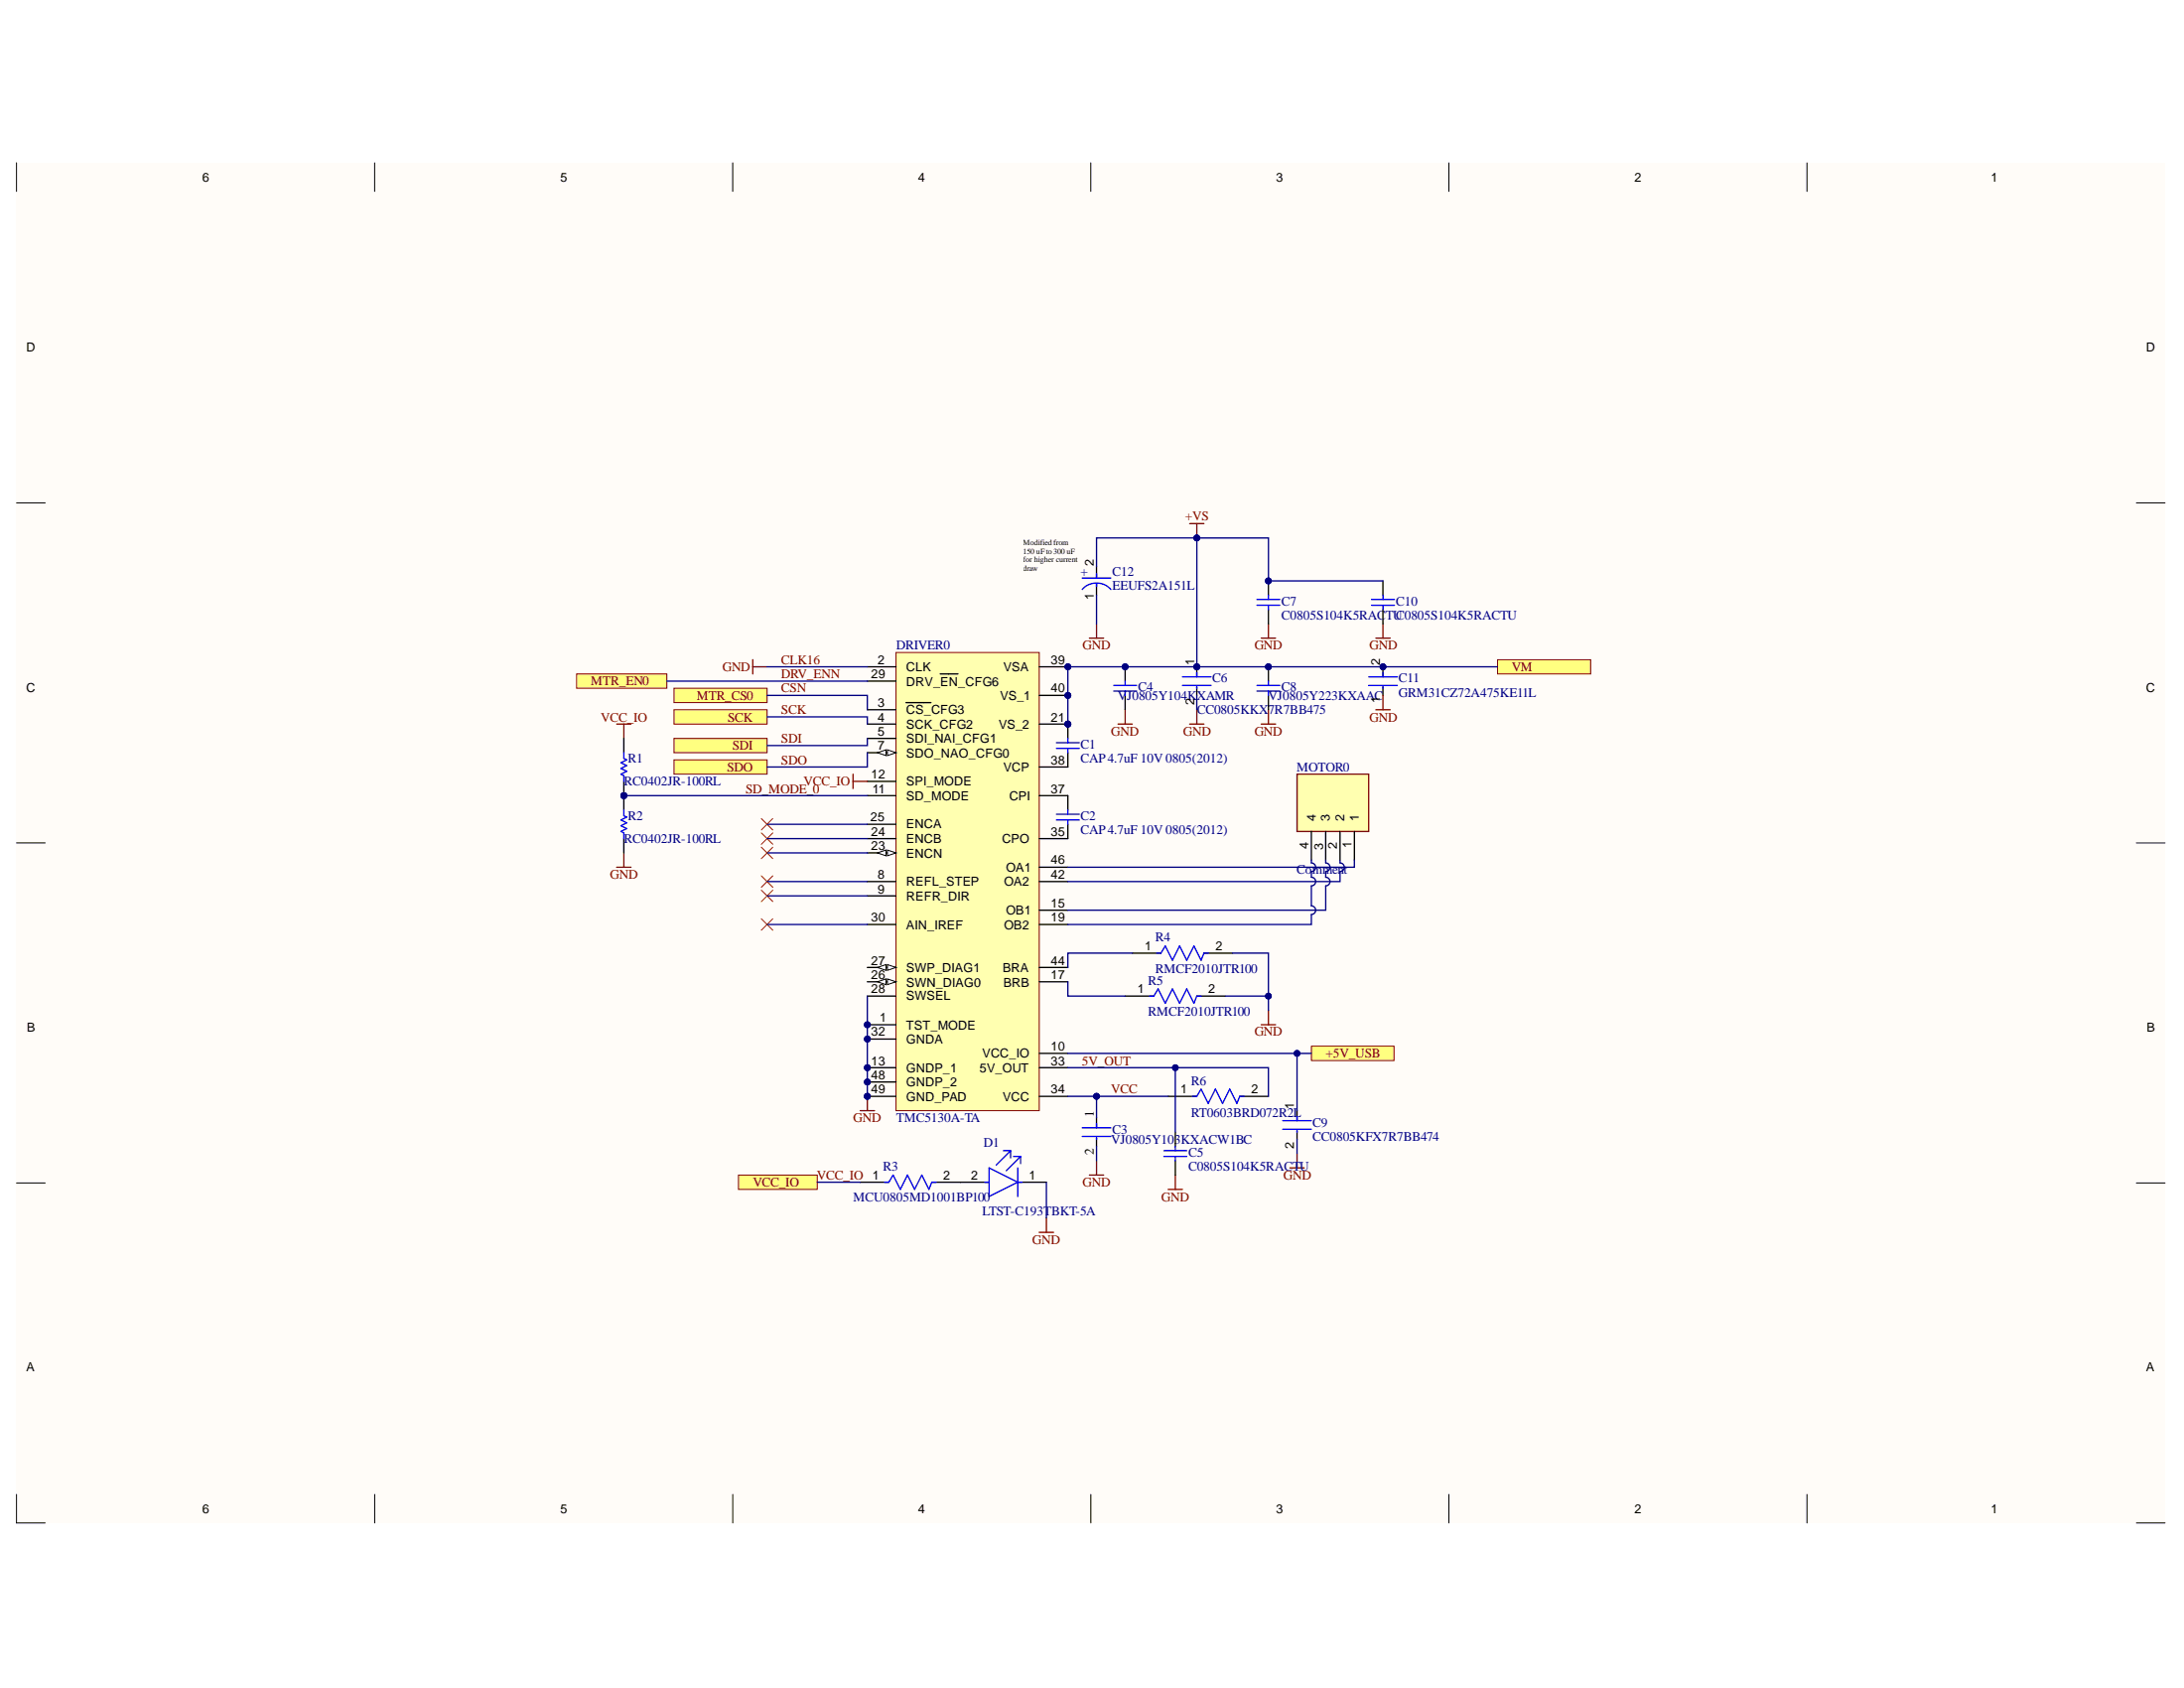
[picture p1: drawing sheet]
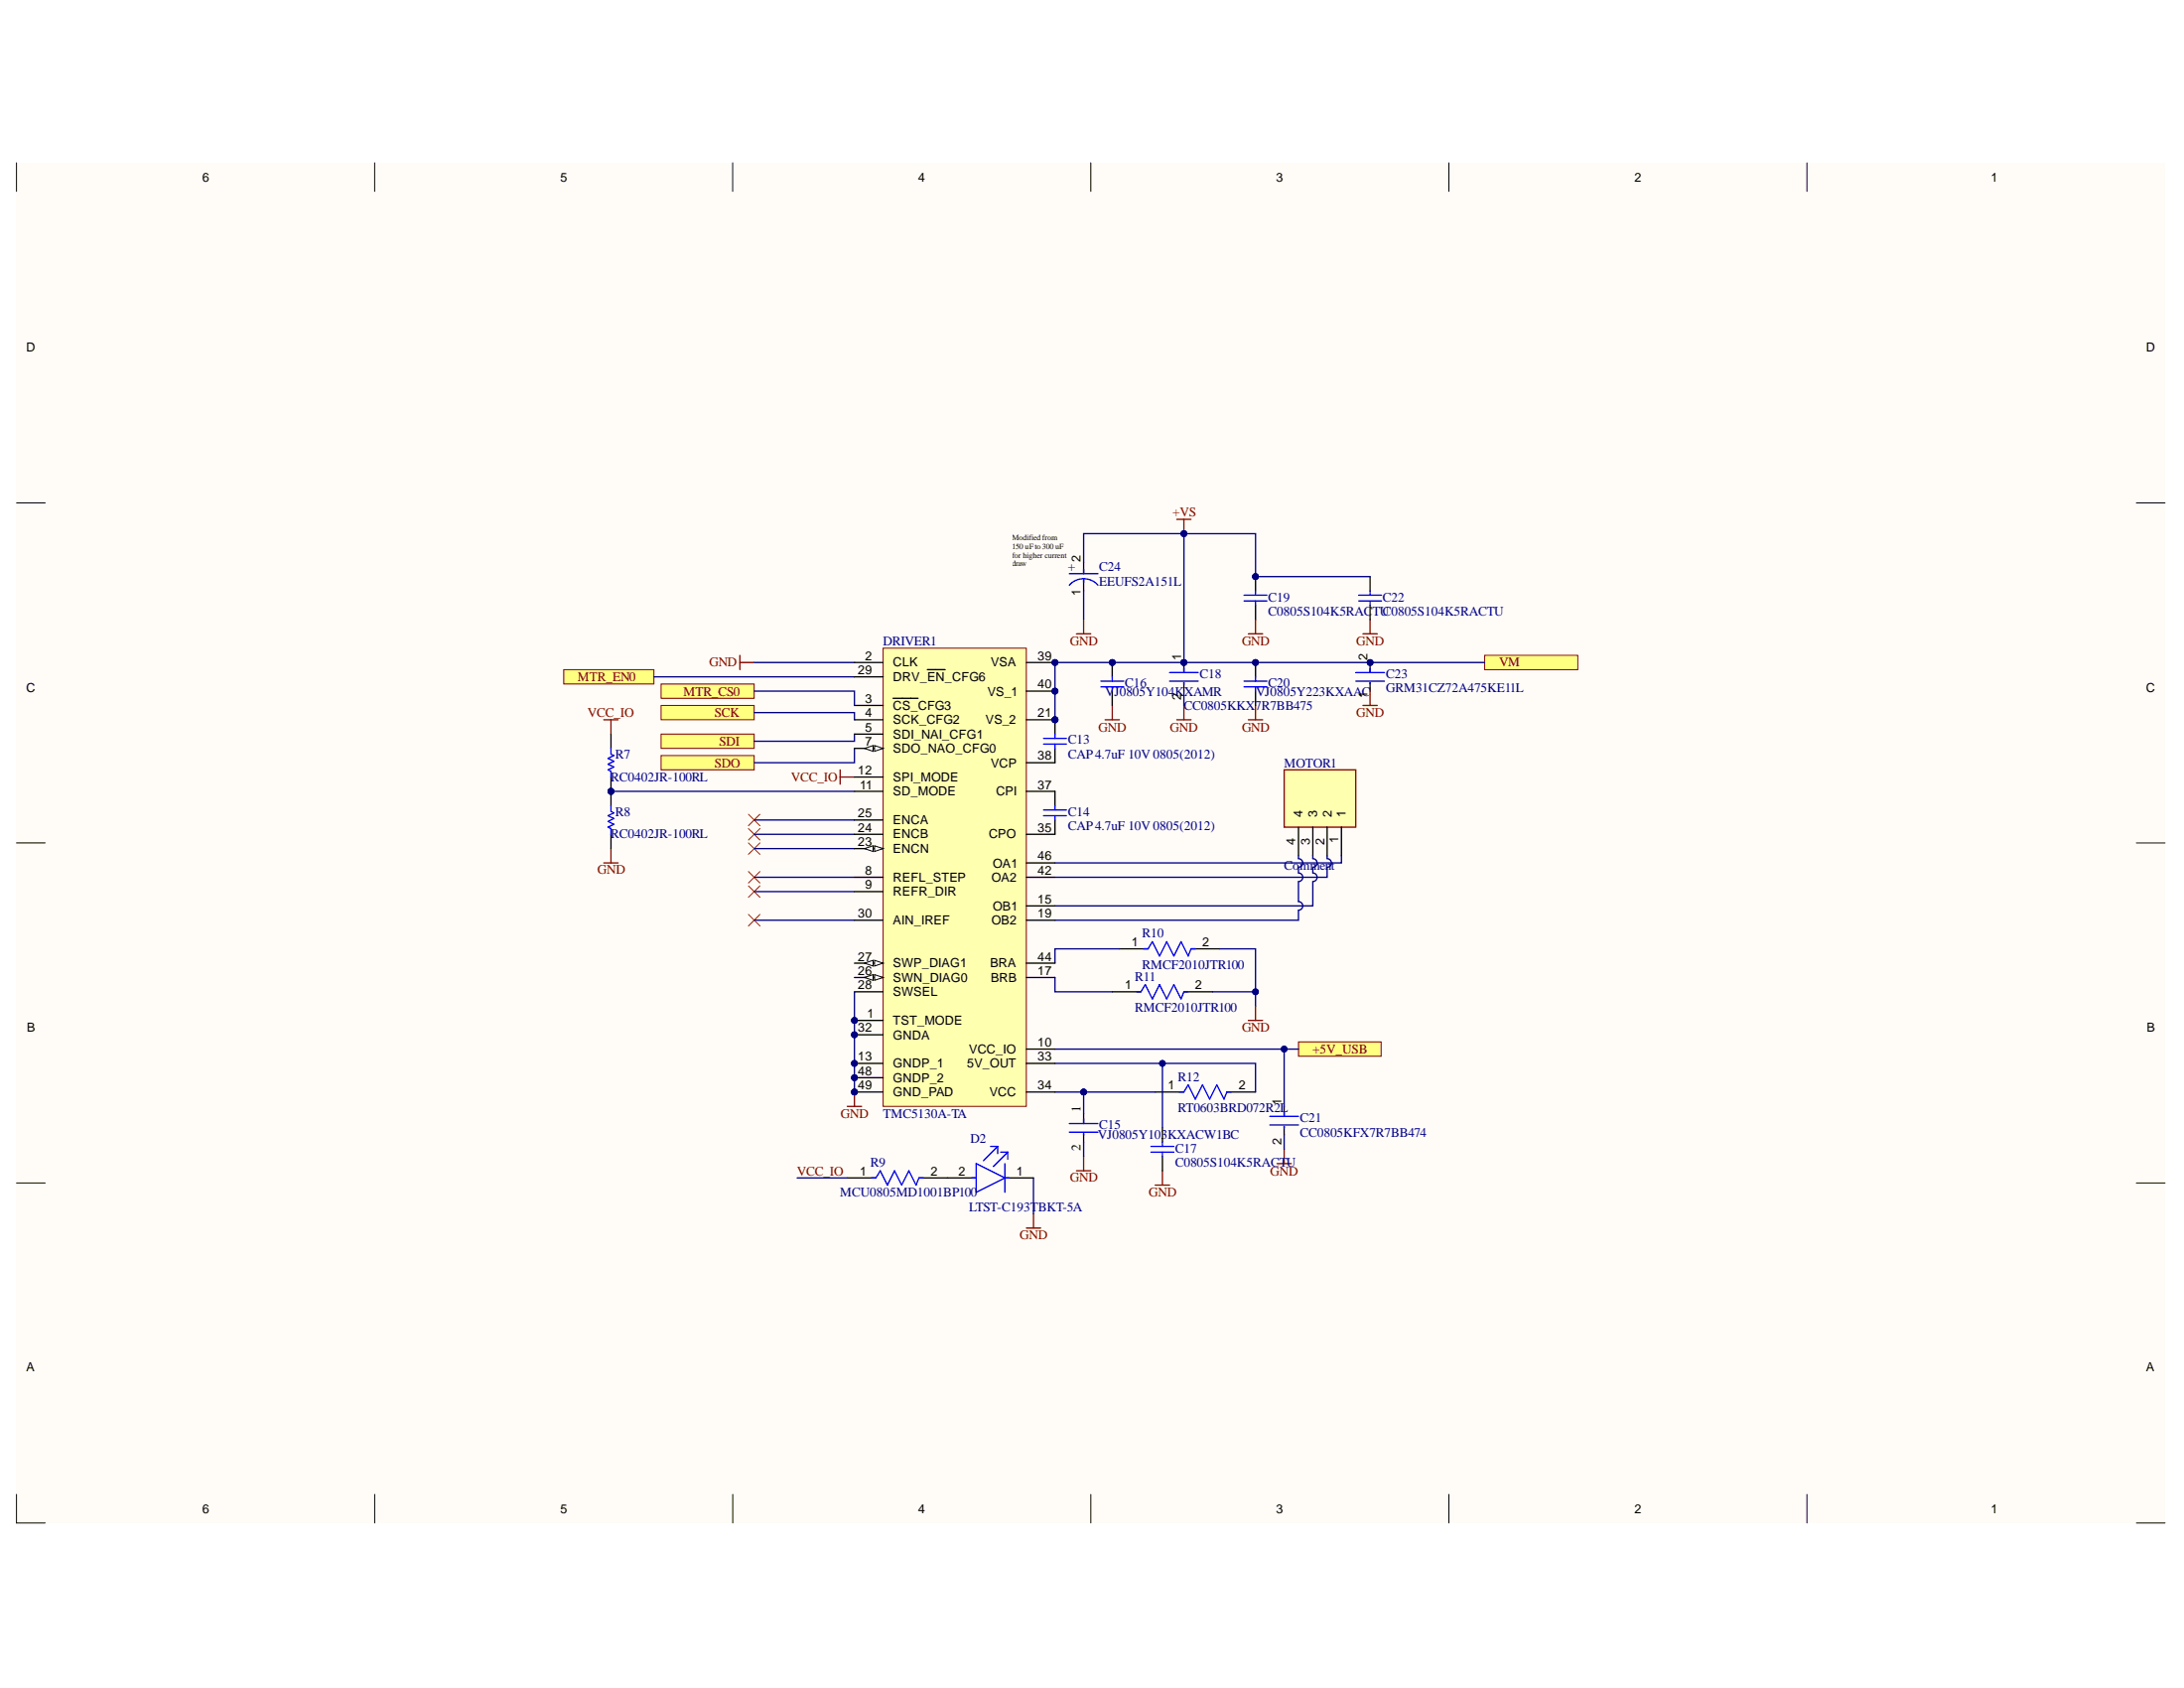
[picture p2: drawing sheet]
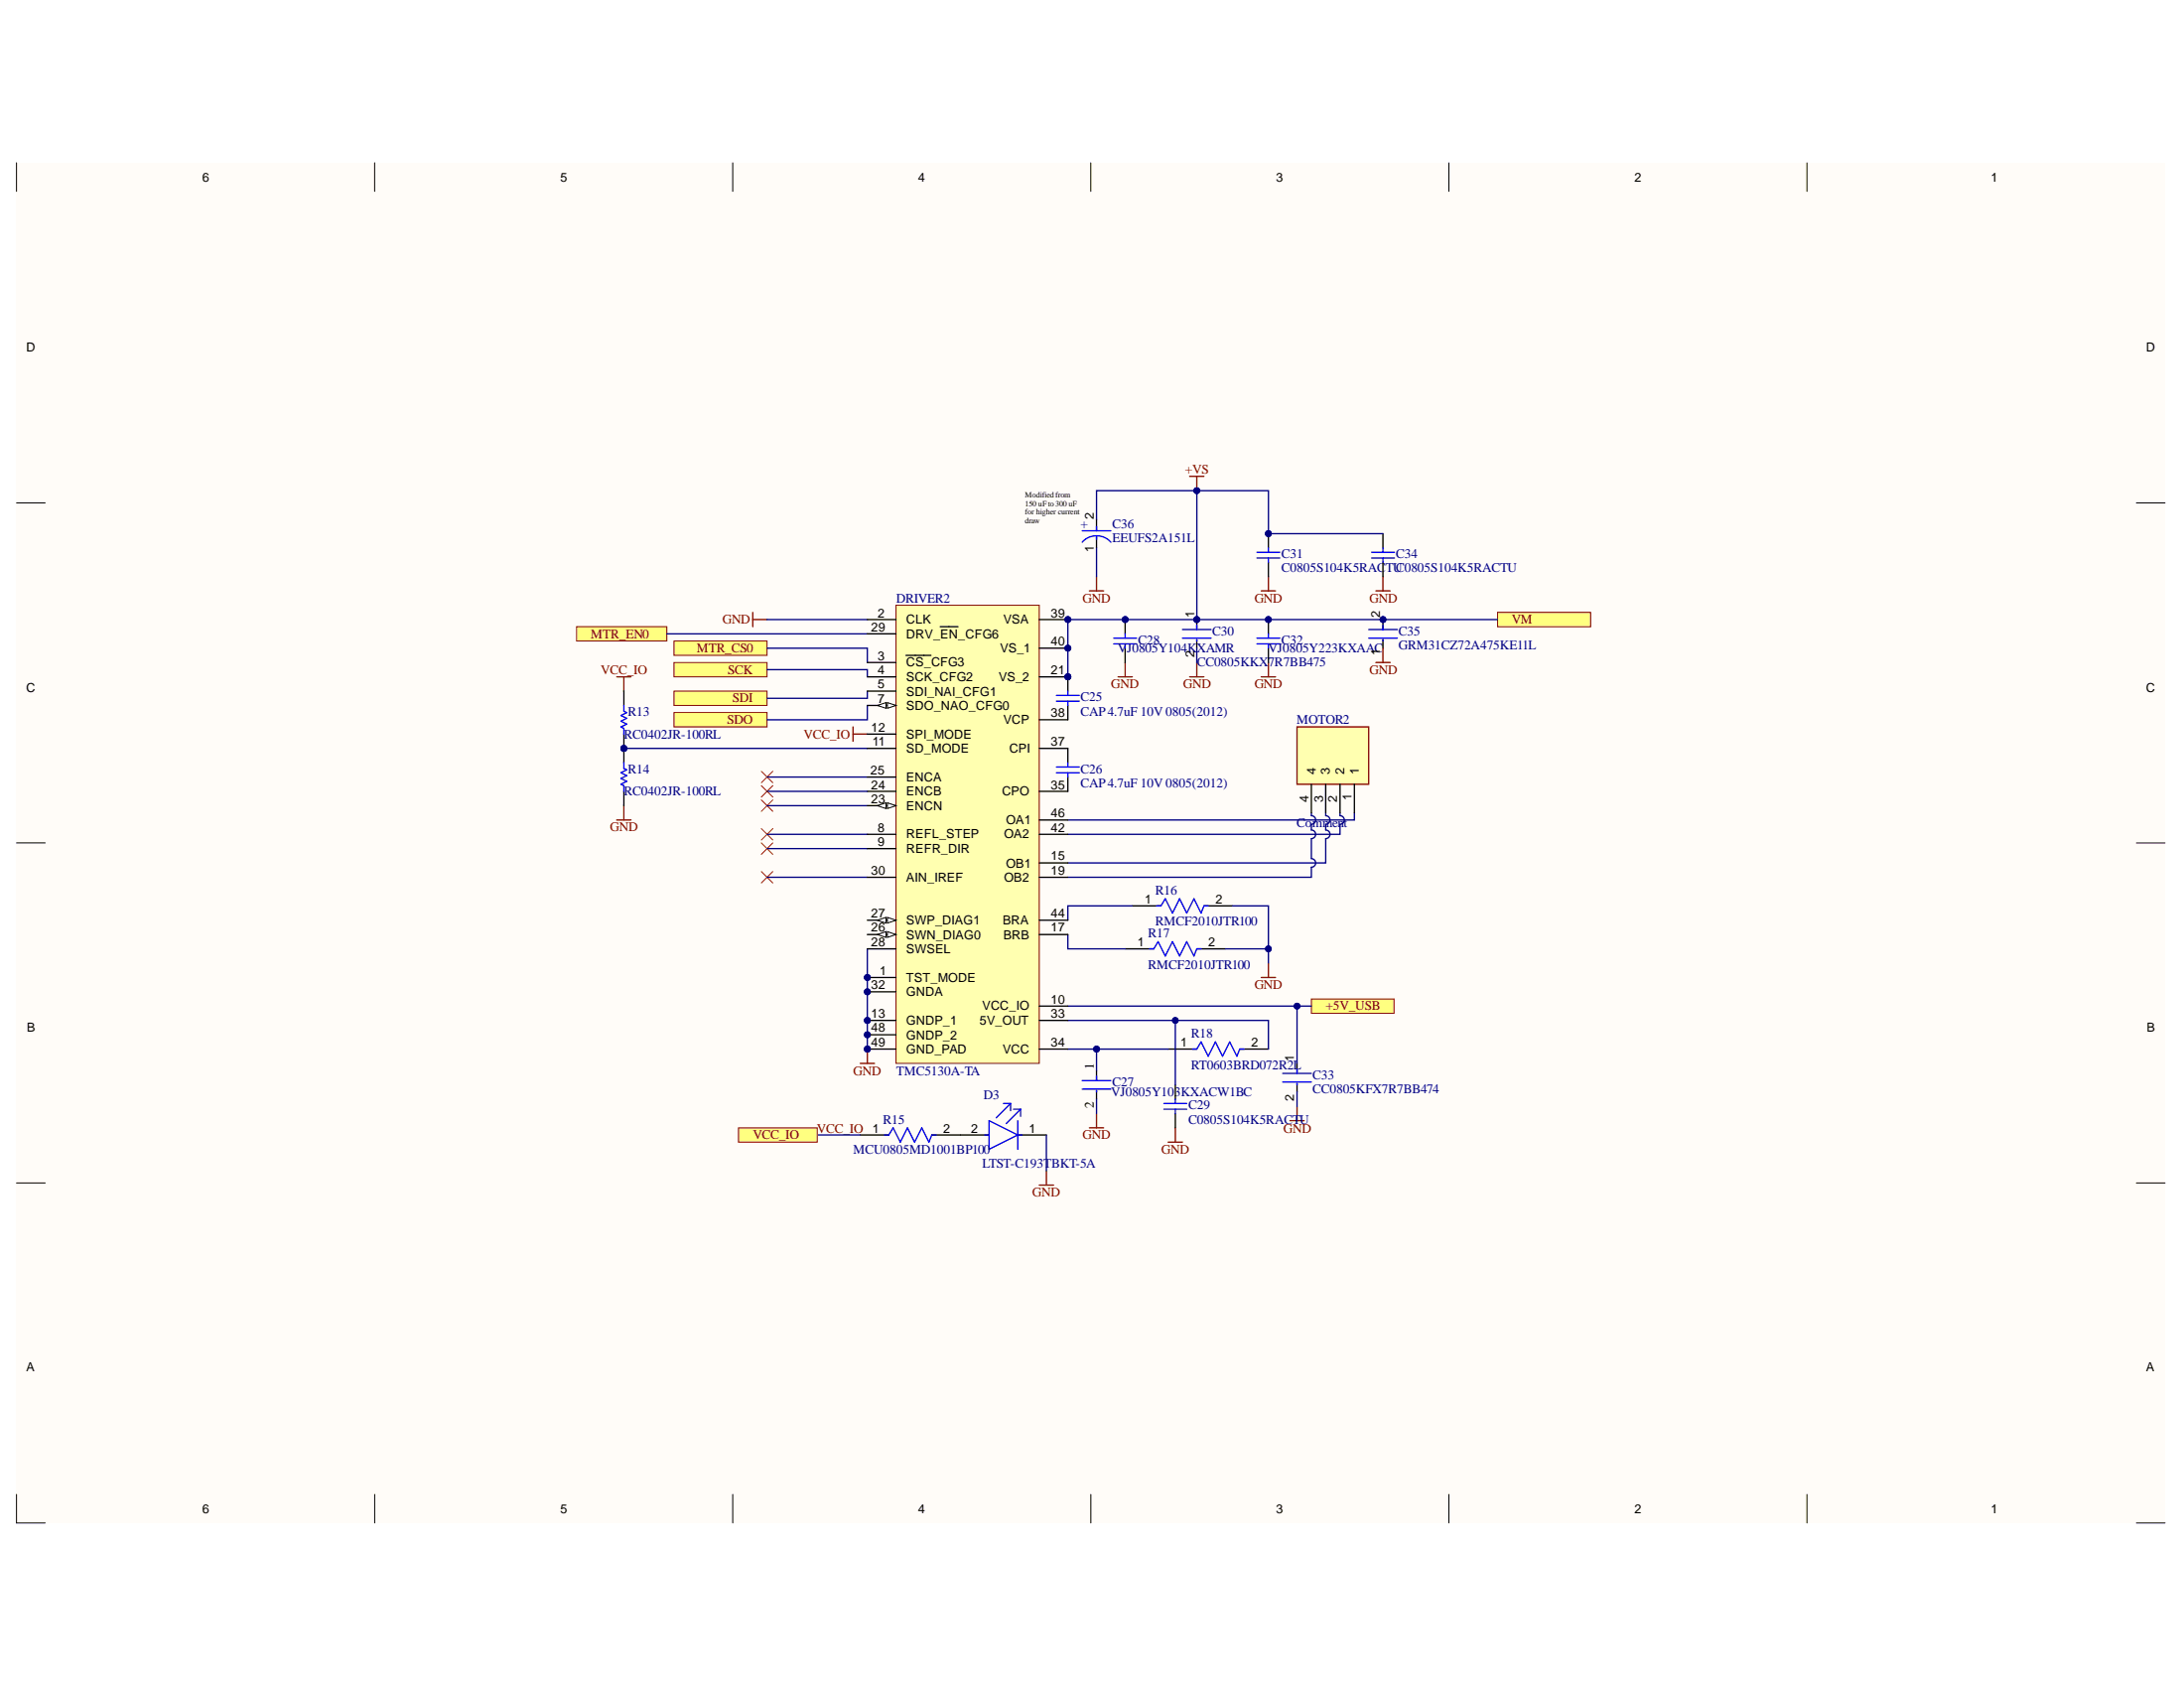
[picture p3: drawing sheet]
# Altium project TMC5130A Driver Board Shield For Arduino.PrjPcb
CAGE_CODE: ?????; CONTRACT_NUMBER: <CONTRACT NO>; DOC_NO_ASSY_DWG: <ASSY DWG NO>; DOC_NO_BOM: <BOM DOC NO>; DOC_NO_FAB_DWG: <FAB DWG NO>; DOC_NO_SCH_DWG: <SCH DWG NO>; PCB_2_DEC_TOL: +/-.01; PCB_3_DEC_TOL: +/-.010; PCB_ANG_TOL: +/-1/2; PCB_ASSEMBLY_NO: <PCB ASSY NO>; PCB_CHECKER: - -----; PCB_CHECKER_APP_DATE: --/--/----; PCB_DESIGNER: - -----; PCB_DESIGNER_APP_DATE: --/--/----; PCB_DWG_NO: <PCB DWG NO>; PCB_ENGINEER: - -----; PCB_ENGINEER_APP_DATE: --/--/----; PCB_PART_NUMBER: <PCB PN>; PCB_REV: A; SCH_REV: A
3 sheets, 89 parts. Net scope: flat (ports and power ports of the same name join across sheets).
Board file: triple_integrated_driver_stepper_motor_controller_arduino_shield.pcbdoc
Sheets:
  motor0_control.SchDoc
  motor1_control.SchDoc
  motor2_control.SchDoc

## Sheet motor0_control.SchDoc
size B; SheetNumber: 2; SheetTotal: 4

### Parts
(Parts that share a designator on the sheet are numbered #1, #2 ... from top to bottom, then left to right.)
?#1  (no value)
?#2  (no value)
?#3  (no value)
?#4  (no value)
?#5  (no value)
?#6  (no value)
?#7  (no value)
?#8  (no value)
?#9  (no value)
?#10  (no value)
?#11  (no value)
?#12  (no value)
?#13  (no value)
C1  CAP 4.7uF 10V 0805(2012)  [CAPC0805(2012)155_L]
C2  CAP 4.7uF 10V 0805(2012)  [CAPC0805(2012)155_L]
C3  VJ0805Y103KXACW1BC  [FP-VJ0805-MFG]
C4  VJ0805Y104KXAMR  [CAPC2013X145X48NL20T23]
C5  C0805S104K5RACTU  [CAPC2013X145X50NL20T25]
C6  CC0805KKX7R7BB475  [FP-CC0805-0_85-MFG]
C7  C0805S104K5RACTU  [CAPC2013X145X50NL20T25]
C8  VJ0805Y223KXAAC  [CAPC2013X145X48NL20T23]
C9  CC0805KFX7R7BB474  [FP-CC0805-0_85-MFG]
C10  C0805S104K5RACTU  [CAPC2013X145X50NL20T25]
C11  GRM31CZ72A475KE11L  [FP-GRM31C-0_3-e0_3_0_9-MFG]
C12  EEUFS2A151L  [FP-RAD-TH-D_10_0_5-L_25_2-MFG]
D1  LTST-C193TBKT-5A  [FP-LTST-C193TBKT-5A-MFG]
DRIVER0  TMC5130A-TA  [TMC5130_TQFP48-EP_0.5_7.0X7.0]
MOTOR0  Comment  [TE_282834-4]
R1  RC0402JR-100RL  [RESC1005X40X25NL05T10]
R2  RC0402JR-100RL  [RESC1005X40X25NL05T10]
R3  MCU0805MD1001BP100  [FP-MCU0805-IPC_A]
R4  RMCF2010JTR100  [FP-RMCF2010-IPC_B]
R5  RMCF2010JTR100  [FP-RMCF2010-IPC_B]
R6  RT0603BRD072R2L  [FP-RT0603-MFG]

### Ports
5V_VM, +5V_USB, MTR_CS0, MTR_CS1, MTR_CS2, MTR_EN0, MTR_EN1, MTR_EN2, RX0, RX1, SCK, SDI, SDO, TX0, TX1, VCC_IO, VM

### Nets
CLK16: C3.2 C4.1 C5.1 C6.2 C7.1 C8.1 C9.2 C10.1 C11.1 C12.1(C) D1.1(C) DRIVER0.1(TST_MODE) DRIVER0.2(CLK) DRIVER0.13(GNDP_1) DRIVER0.28(SWSEL) DRIVER0.32(GNDA) DRIVER0.48(GNDP_2) DRIVER0.49(GND_PAD) R2.2 R4.2 R5.2  [also labelled GND]
VCC_IO: DRIVER0.12(SPI_MODE) R1.1 R3.1 ; port VCC_IO
VIN: C1.2 C4.2 C6.1 C7.2 C8.2 C10.2 C11.2 C12.2(A) DRIVER0.21(VS_2) DRIVER0.39(VSA) DRIVER0.40(VS_1) ; port VM  [also labelled +VS]
5V: C9.1 DRIVER0.10(VCC_IO) ; port +5V_USB, port 5V_VM
5V_OUT: C5.2 DRIVER0.33(5V_OUT) R6.2
CSN: DRIVER0.3(~{CS_}CFG3) ; port MTR_CS0  [also labelled PWM10]
DRV_ENN: DRIVER0.29(DRV_~{EN}_CFG6) ; port MTR_EN0  [also labelled PWM5]
MISO: DRIVER0.7(SDO_NAO_CFG0) ; port SDO  [also labelled SDO]
MOSI: DRIVER0.5(SDI_NAI_CFG1) ; port SDI  [also labelled SDI]
SCK: DRIVER0.4(SCK_CFG2) ; port SCK
SD_MODE_0: DRIVER0.11(SD_MODE) R1.2 R2.1
VCC: C3.1 DRIVER0.34(VCC) R6.1
NetC1_1: C1.1 DRIVER0.38(VCP)
NetC2_1: C2.1 DRIVER0.35(CPO)
NetC2_2: C2.2 DRIVER0.37(CPI)
NetD1_2: D1.2(A) R3.2
NetDRIVER0_15: DRIVER0.15(OB1) MOTOR0.3
NetDRIVER0_17: DRIVER0.17(BRB) R5.1
NetDRIVER0_19: DRIVER0.19(OB2) MOTOR0.4
NetDRIVER0_42: DRIVER0.42(OA2) MOTOR0.2
NetDRIVER0_44: DRIVER0.44(BRA) R4.1
NetDRIVER0_46: DRIVER0.46(OA1) MOTOR0.1

Not connected (* = marked no-connect by the designer): DRIVER0 8(REFL_STEP)* 9(REFR_DIR)* 23(ENCN)* 24(ENCB)* 25(ENCA)* 26(SWN_DIAG0) 27(SWP_DIAG1) 30(AIN_IREF)*

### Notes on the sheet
- (near C12) Modified from 150 uF to 300 uF for higher current draw
- Labels drawn without touching a wire or pin: PWM4, PWM7, RX0, TX0

## Sheet motor1_control.SchDoc
size B; SheetNumber: 3; SheetTotal: 4

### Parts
(Parts that share a designator on the sheet are numbered #1, #2 ... from top to bottom, then left to right.)
?#14  (no value)
?#15  (no value)
?#16  (no value)
?#17  (no value)
?#18  (no value)
?#19  (no value)
?#20  (no value)
?#21  (no value)
?#22  (no value)
?#23  (no value)
?#24  (no value)
?#25  (no value)
?#26  (no value)
C13  CAP 4.7uF 10V 0805(2012)  [CAPC0805(2012)155_L]
C14  CAP 4.7uF 10V 0805(2012)  [CAPC0805(2012)155_L]
C15  VJ0805Y103KXACW1BC  [FP-VJ0805-MFG]
C16  VJ0805Y104KXAMR  [CAPC2013X145X48NL20T23]
C17  C0805S104K5RACTU  [CAPC2013X145X50NL20T25]
C18  CC0805KKX7R7BB475  [FP-CC0805-0_85-MFG]
C19  C0805S104K5RACTU  [CAPC2013X145X50NL20T25]
C20  VJ0805Y223KXAAC  [CAPC2013X145X48NL20T23]
C21  CC0805KFX7R7BB474  [FP-CC0805-0_85-MFG]
C22  C0805S104K5RACTU  [CAPC2013X145X50NL20T25]
C23  GRM31CZ72A475KE11L  [FP-GRM31C-0_3-e0_3_0_9-MFG]
C24  EEUFS2A151L  [FP-RAD-TH-D_10_0_5-L_25_2-MFG]
D2  LTST-C193TBKT-5A  [FP-LTST-C193TBKT-5A-MFG]
DRIVER1  TMC5130A-TA  [TMC5130_TQFP48-EP_0.5_7.0X7.0]
MOTOR1  Comment  [TE_282834-4]
R7  RC0402JR-100RL  [RESC1005X40X25NL05T10]
R8  RC0402JR-100RL  [RESC1005X40X25NL05T10]
R9  MCU0805MD1001BP100  [FP-MCU0805-IPC_A]
R10  RMCF2010JTR100  [FP-RMCF2010-IPC_B]
R11  RMCF2010JTR100  [FP-RMCF2010-IPC_B]
R12  RT0603BRD072R2L  [FP-RT0603-MFG]

### Ports
5V_VM, +5V_USB, MTR_CS0, MTR_CS1, MTR_CS2, MTR_EN0, MTR_EN1, MTR_EN2, RX0, RX1, SCK, SDI, SDO, TX0, TX1, VM

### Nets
GND: C15.2 C16.1 C17.1 C18.2 C19.1 C20.1 C21.2 C22.1 C23.1 C24.1(C) D2.1(C) DRIVER1.1(TST_MODE) DRIVER1.2(CLK) DRIVER1.13(GNDP_1) DRIVER1.28(SWSEL) DRIVER1.32(GNDA) DRIVER1.48(GNDP_2) DRIVER1.49(GND_PAD) R8.2 R10.2 R11.2  [project net CLK16]
VCC_IO: DRIVER1.12(SPI_MODE) R7.1 R9.1
VIN: C13.2 C16.2 C18.1 C19.2 C20.2 C22.2 C23.2 C24.2(A) DRIVER1.21(VS_2) DRIVER1.39(VSA) DRIVER1.40(VS_1) ; port VM  [also labelled +VS]
5V: C21.1 DRIVER1.10(VCC_IO) ; port +5V_USB, port 5V_VM
MISO: DRIVER1.7(SDO_NAO_CFG0) ; port SDO
MOSI: DRIVER1.5(SDI_NAI_CFG1) ; port SDI
PWM5: DRIVER1.29(DRV_~{EN}_CFG6) ; port MTR_EN0  [project net DRV_ENN]
PWM10: DRIVER1.3(~{CS_}CFG3) ; port MTR_CS0  [project net CSN]
RX2: DRIVER1.46(OA1) MOTOR1.1 ; port RX0
SCK: DRIVER1.4(SCK_CFG2) ; port SCK
NetC13_1: C13.1 DRIVER1.38(VCP)
NetC14_1: C14.1 DRIVER1.35(CPO)
NetC14_2: C14.2 DRIVER1.37(CPI)
NetC15_1: C15.1 DRIVER1.34(VCC) R12.1
NetC17_2: C17.2 DRIVER1.33(5V_OUT) R12.2
NetD2_2: D2.2(A) R9.2
NetDRIVER1_11: DRIVER1.11(SD_MODE) R7.2 R8.1
NetDRIVER1_15: DRIVER1.15(OB1) MOTOR1.3
NetDRIVER1_17: DRIVER1.17(BRB) R11.1
NetDRIVER1_19: DRIVER1.19(OB2) MOTOR1.4
NetDRIVER1_42: DRIVER1.42(OA2) MOTOR1.2
NetDRIVER1_44: DRIVER1.44(BRA) R10.1

Not connected (* = marked no-connect by the designer): DRIVER1 8(REFL_STEP)* 9(REFR_DIR)* 23(ENCN)* 24(ENCB)* 25(ENCA)* 26(SWN_DIAG0) 27(SWP_DIAG1) 30(AIN_IREF)*

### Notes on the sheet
- (near C24) Modified from 150 uF to 300 uF for higher current draw
- Labels drawn without touching a wire or pin: PWM4, PWM7, RX0, TX0

## Sheet motor2_control.SchDoc
size B; SheetNumber: 4; SheetTotal: 4

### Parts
C25  CAP 4.7uF 10V 0805(2012)  [CAPC0805(2012)155_L]
C26  CAP 4.7uF 10V 0805(2012)  [CAPC0805(2012)155_L]
C27  VJ0805Y103KXACW1BC  [FP-VJ0805-MFG]
C28  VJ0805Y104KXAMR  [CAPC2013X145X48NL20T23]
C29  C0805S104K5RACTU  [CAPC2013X145X50NL20T25]
C30  CC0805KKX7R7BB475  [FP-CC0805-0_85-MFG]
C31  C0805S104K5RACTU  [CAPC2013X145X50NL20T25]
C32  VJ0805Y223KXAAC  [CAPC2013X145X48NL20T23]
C33  CC0805KFX7R7BB474  [FP-CC0805-0_85-MFG]
C34  C0805S104K5RACTU  [CAPC2013X145X50NL20T25]
C35  GRM31CZ72A475KE11L  [FP-GRM31C-0_3-e0_3_0_9-MFG]
C36  EEUFS2A151L  [FP-RAD-TH-D_10_0_5-L_25_2-MFG]
D3  LTST-C193TBKT-5A  [FP-LTST-C193TBKT-5A-MFG]
DRIVER2  TMC5130A-TA  [TMC5130_TQFP48-EP_0.5_7.0X7.0]
MOTOR2  Comment  [TE_282834-4]
R13  RC0402JR-100RL  [RESC1005X40X25NL05T10]
R14  RC0402JR-100RL  [RESC1005X40X25NL05T10]
R15  MCU0805MD1001BP100  [FP-MCU0805-IPC_A]
R16  RMCF2010JTR100  [FP-RMCF2010-IPC_B]
R17  RMCF2010JTR100  [FP-RMCF2010-IPC_B]
R18  RT0603BRD072R2L  [FP-RT0603-MFG]

### Ports
+5V_USB, MTR_CS0, MTR_EN0, SCK, SDI, SDO, VCC_IO, VM

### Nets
+VS: C25.2 C28.2 C30.1 C31.2 C32.2 C34.2 C35.2 C36.2(A) DRIVER2.21(VS_2) DRIVER2.39(VSA) DRIVER2.40(VS_1) ; port VM  [project net VIN]
GND: C27.2 C28.1 C29.1 C30.2 C31.1 C32.1 C33.2 C34.1 C35.1 C36.1(C) D3.1(C) DRIVER2.1(TST_MODE) DRIVER2.2(CLK) DRIVER2.13(GNDP_1) DRIVER2.28(SWSEL) DRIVER2.32(GNDA) DRIVER2.48(GNDP_2) DRIVER2.49(GND_PAD) R14.2 R16.2 R17.2  [project net CLK16]
VCC_IO: DRIVER2.12(SPI_MODE) R13.1 R15.1 ; port VCC_IO
5V: C33.1 DRIVER2.10(VCC_IO) ; port +5V_USB
CSN: DRIVER2.3(~{CS_}CFG3) ; port MTR_CS0
DRV_ENN: DRIVER2.29(DRV_~{EN}_CFG6) ; port MTR_EN0
MISO: DRIVER2.7(SDO_NAO_CFG0) ; port SDO
MOSI: DRIVER2.5(SDI_NAI_CFG1) ; port SDI
SCK: DRIVER2.4(SCK_CFG2) ; port SCK
NetC25_1: C25.1 DRIVER2.38(VCP)
NetC26_1: C26.1 DRIVER2.35(CPO)
NetC26_2: C26.2 DRIVER2.37(CPI)
NetC27_1: C27.1 DRIVER2.34(VCC) R18.1
NetC29_2: C29.2 DRIVER2.33(5V_OUT) R18.2
NetD3_2: D3.2(A) R15.2
NetDRIVER2_11: DRIVER2.11(SD_MODE) R13.2 R14.1
NetDRIVER2_15: DRIVER2.15(OB1) MOTOR2.3
NetDRIVER2_17: DRIVER2.17(BRB) R17.1
NetDRIVER2_19: DRIVER2.19(OB2) MOTOR2.4
NetDRIVER2_42: DRIVER2.42(OA2) MOTOR2.2
NetDRIVER2_44: DRIVER2.44(BRA) R16.1
NetDRIVER2_46: DRIVER2.46(OA1) MOTOR2.1

Not connected (* = marked no-connect by the designer): DRIVER2 8(REFL_STEP)* 9(REFR_DIR)* 23(ENCN)* 24(ENCB)* 25(ENCA)* 26(SWN_DIAG0) 27(SWP_DIAG1) 30(AIN_IREF)*

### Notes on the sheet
- (near C36) Modified from 150 uF to 300 uF for higher current draw

## Nets that join several sheets
CLK16: motor0_control (21 pins), motor1_control (21 pins), motor2_control (21 pins)
VCC_IO: motor0_control (DRIVER0.12 R1.1 R3.1), motor1_control (DRIVER1.12 R7.1 R9.1), motor2_control (DRIVER2.12 R13.1 R15.1)
VIN: motor0_control (11 pins), motor1_control (11 pins), motor2_control (11 pins)
5V: motor0_control (C9.1 DRIVER0.10), motor1_control (C21.1 DRIVER1.10), motor2_control (C33.1 DRIVER2.10)
CSN: motor0_control (DRIVER0.3), motor1_control (DRIVER1.3), motor2_control (DRIVER2.3)
DRV_ENN: motor0_control (DRIVER0.29), motor1_control (DRIVER1.29), motor2_control (DRIVER2.29)
MISO: motor0_control (DRIVER0.7), motor1_control (DRIVER1.7), motor2_control (DRIVER2.7)
MOSI: motor0_control (DRIVER0.5), motor1_control (DRIVER1.5), motor2_control (DRIVER2.5)
SCK: motor0_control (DRIVER0.4), motor1_control (DRIVER1.4), motor2_control (DRIVER2.4)
